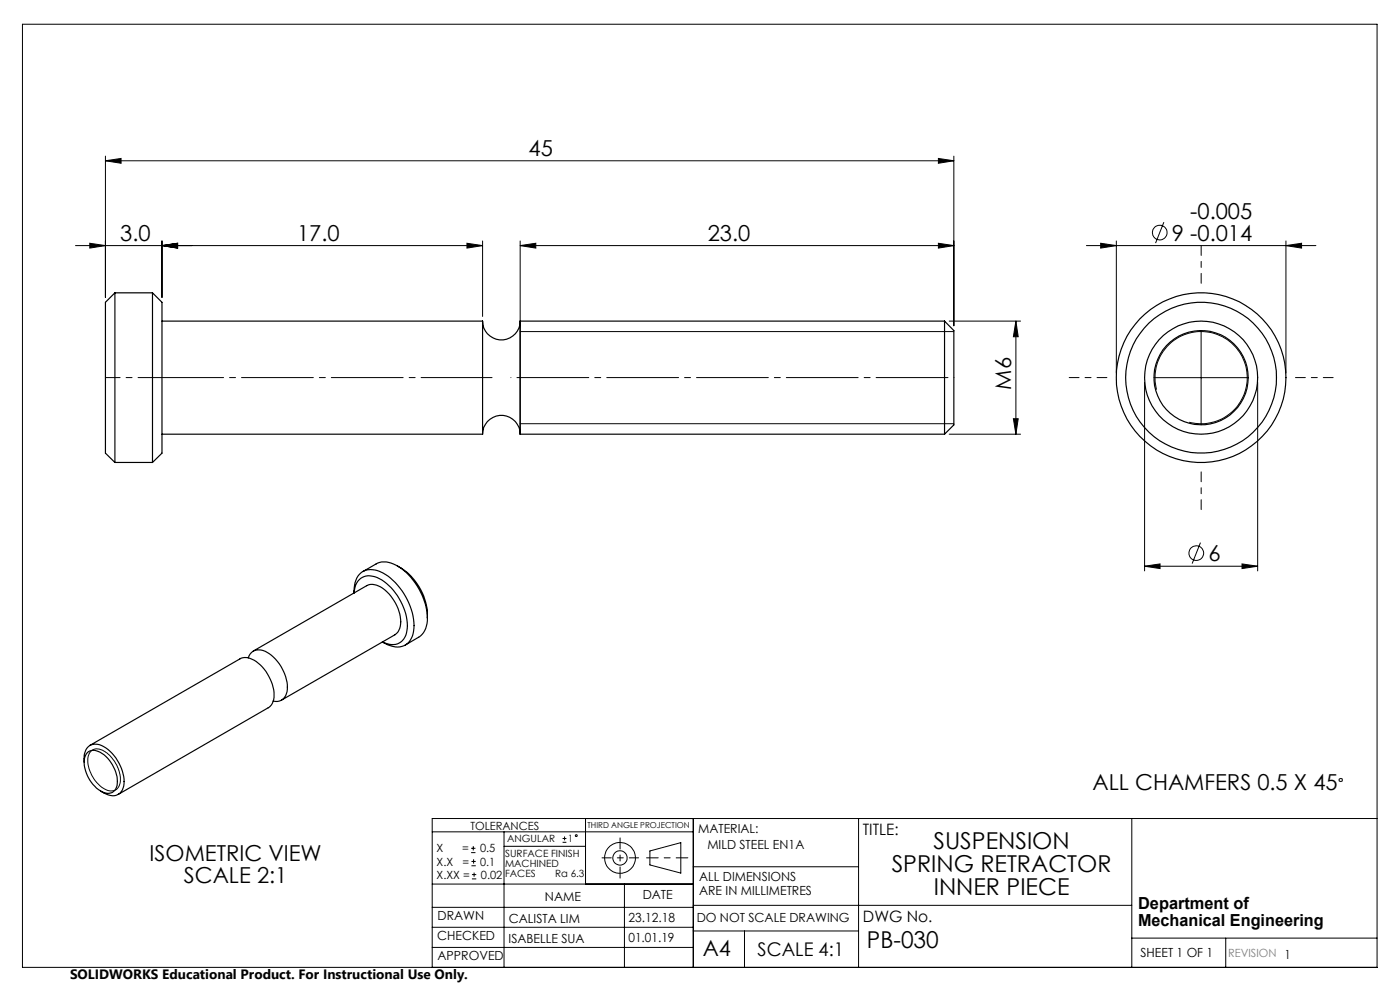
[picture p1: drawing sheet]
<svg xmlns="http://www.w3.org/2000/svg" width="297mm" height="210mm" viewBox="0 0 297 210" stroke-linecap="round" stroke-linejoin="round" font-family="sans-serif">
<g fill="none" stroke="#000" stroke-width=".21">
<path d="M4.8 5.1h287.3v200.1h-287.3zM22.4 34.1l3.3-.5v1zM22.4 33.1v30M22.4 34.1h180M199.1 33.6l3.3 .5-3.3 .5zM202.4 33.1v36M16 52.1h86.4M19 51.6l3.4 .5-3.4 .5zM34.4 52.1l3.3-.5v1zM34.4 51.1v12M99.1 51.6l3.3 .5-3.3 .5zM102.4 51.1v16"/>
<path d="M110.3 52.1l3.4-.5v1zM110.3 52.1h92.1M110.3 51.1v18.2M199.1 51.6l3.3 .5-3.3 .5zM230.5 52.1h48.7M233.5 51.6l3.3 .5-3.3 .5zM236.8 51.1v28M246.9 47.1l-1.8 4.5M272.8 52.1l3.3-.5v1zM272.8 51.1v28M110.3 70.3h92.1M201.4 68.1h15.1"/>
<path d="M215.5 68.1v24M215.5 68.1l.5 3.3h-1zM254.8 70.1v20M110.3 89.9h92.1M201.4 92.1h15.1M215 88.8h1l-.5 3.3zM242.8 81.1v40M244.8 80.1h20M245.4 82.6a9.8 9.8 0 0 1 8.5-12.2 9.8 9.8 0 0 1 10.6 10.6 9.8 9.8 0 0 1-12.2 8.6M266.8 81.1v40M254.7 115.1l-1.8 4.4M263.5 119.6l3.3 .5-3.3 .5z"/>
<path d="M242.8 120.1l3.3-.5v1zM242.8 120.1h24M19.4 159.3a2.69 2.69 0 0 1 3.4 .5 7 7 0 0 1 2.5 6.8 2.13 2.13 0 0 1-3.4 .6 7.2 7.2 0 0 1-3.1-6.9zM91.7 176.5h55.4M99.9 179.9h1M100.4 179.5v.9M106.9 176.5v28.7M106.9 179.5h17.3M119.3 178.7h.9M119.3 177.9h.9M119.8 177.4v.9M124.2 173.6v13.9"/>
<path d="M147.1 173.6v31.6M182.1 173.6v31.6M240.1 173.6v31.6M292.1 173.6h-200.4v31.6M91.7 196.7h55.4M91.7 192.5h55.4M91.7 187.5h55.4M99.9 180.9h1M100 183.6h.9M100 182.7h.9M100.1 186.4h.9M100.1 185.5h.9"/>
<path d="M100.5 182.3v.9M100.6 185.1v.9M132.5 187.5v17.7M137.9 180.5l6.5-1.8v6.5l-6.5-1.7zM147.1 183.9h35M147.1 197.5h35M147.1 192h93M157.9 197.5v7.7M240.1 199h52M260 199v6.2M91.7 201h55.4"/>
<circle cx="246" cy="49.3" r="1.55"/>
<circle cx="253.8" cy="117.3" r="1.56"/>
<circle cx="122.2" cy="177.3" r=".2"/>
<circle cx="131.5" cy="182" r="1.52"/>
<circle cx="131.5" cy="182" r="3.3"/>
</g>
<path d="M145.9 182h-8.7" fill="none" stroke="#000" stroke-width=".21" stroke-dasharray="15.2 1.3 1.3 1.3" stroke-dashoffset="12.8"/>
<path d="M131.5 177.7v8.6" fill="none" stroke="#000" stroke-width=".21" stroke-dasharray="15.2 1.3 1.3 1.3" stroke-dashoffset="12.9"/>
<path d="M127.7 182h7.8" fill="none" stroke="#000" stroke-width=".21" stroke-dasharray="15.2 1.3 1.3 1.3" stroke-dashoffset="13.3"/>
<path d="M104.4 80.1h-72" fill="none" stroke="#000" stroke-width=".21" stroke-dasharray="15.2 1.3 1.3 1.3" stroke-dashoffset=".2"/>
<path d="M202.4 80.1h-94" fill="none" stroke="#000" stroke-width=".21" stroke-dasharray="15.2 1.3 1.3 1.3" stroke-dashoffset="-1.3"/>
<path d="M32.4 80.1h-10" fill="none" stroke="#000" stroke-width=".21" stroke-dasharray="15.2 1.3 1.3 1.3" stroke-dashoffset="12.1"/>
<path d="M254.8 60.1v-8M234.8 80.1h-8M274.8 80.1h8M254.8 100.1v8" fill="none" stroke="#000" stroke-width=".21" stroke-dasharray="15.2 1.3 1.3 1.3" stroke-dashoffset="13.1"/>
<g fill="none" stroke="#000" stroke-width=".25">
<path d="M24.4 62.1v36M24.4 62.1l-2 2v32l2 2M24.4 62.1h7.9M32.3 62.1v36M32.3 62.1l2.1 2v32l-2.1 2M34.4 68.1h68M102.4 68.1a4 4 0 0 0 4 4 4 4 0 0 0 3.9-4M102.4 68.1v24M110.3 68.1v24M110.3 68.1h90.1M200.4 68.1v24M200.4 68.1l2 2v20l-2 2"/>
<path d="M24.4 98.1h7.9M34.4 92.1h68M102.4 92.1a4 4 0 0 1 4-4 4 4 0 0 1 3.9 4M110.3 92.1h90.1M52.7 139.6a2.39 2.39 0 0 1 3.6-1.4 9.1 9.1 0 0 1 4.6 8.5 2.35 2.35 0 0 1-2.9 2M53.7 138.1l24.1-13.9a3.7 3.7 0 0 1 4.3 1.3 8.5 8.5 0 0 1 2.7 7.8l-.3 .7-.7 .6-24.1 13.9M75.1 125.8a4.7 4.7 0 0 1 2.2-4.7 5.2 5.2 0 0 1 5 1.1 13.8 13.8 0 0 1 5.4 11.7 3.6 3.6 0 0 1-5.4 2.9l-1.2-.6M75.1 125.8a3.3 3.3 0 0 1 4.9-3.3 12 12 0 0 1 6.3 11.3 3.2 3.2 0 0 1-4.8 2.5l-.4-.1M77 121.2l2.8-1.6a4.5 4.5 0 0 1 4.8 .6 14.1 14.1 0 0 1 6.1 10.9M84.3 120a12.3 12.3 0 0 1 6.4 11.1M90.7 131.1a4.4 4.4 0 0 1-1.9 4.1l-2.8 1.6M18.5 159.7a2.38 2.38 0 0 1 3.2 .1 7.2 7.2 0 0 1 3 7.2 2.03 2.03 0 0 1-3 1 7.4 7.4 0 0 1-3.7-7.4z"/>
<path d="M19.1 158.1l31.8-18.3a3.4 3.4 0 0 1 3.9 .9 9.2 9.2 0 0 1 3.3 7.7l-.5 1.1-.6 .6-31.9 18.4M17.9 161.7a3.5 3.5 0 0 1 1.3-3.7 3.9 3.9 0 0 1 4.2 1.4 8.9 8.9 0 0 1 2.8 7.3 2.42 2.42 0 0 1-3.7 1.7l-1.1-.6"/>
<circle cx="254.8" cy="80.1" r="16"/>
<circle cx="254.8" cy="80.1" r="10"/>
<circle cx="254.8" cy="80.1" r="18"/>
<circle cx="254.8" cy="80.1" r="12"/>
</g>
<g fill="#000">
<path d="M233.5 51.6l3.3 .5-3.3 .5zM272.8 52.1l3.3-.5v1zM242.8 120.1l3.3-.5v1zM263.5 119.6l3.3 .5-3.3 .5zM22.4 34.1l3.3-.5v1zM199.1 33.6l3.3 .5-3.3 .5zM19 51.6l3.4 .5-3.4 .5zM34.4 52.1l3.3-.5v1zM110.3 52.1l3.4-.5v1zM199.1 51.6l3.3 .5-3.3 .5zM34.4 52.1l3.3-.5v1zM99.1 51.6l3.3 .5-3.3 .5z"/>
<path d="M215.5 68.1l.5 3.3h-1zM215 88.8h1l-.5 3.3z"/>
</g>
<g font-size="4.9">
<text x="189.2" y="184.9">SPRING RETRACTOR</text>
<text x="198" y="180">SUSPENSION</text>
<text x="198.1" y="189.9">INNER PIECE</text>
<text x="183.9" y="201">PB-030</text>
</g>
<g font-size="4.7">
<text x="112.1" y="33.1">45</text>
<text x="252.5" y="46.6">-0.005</text>
<text x="25.5" y="51.1">3.0</text>
<text x="63" y="51.1">17.0</text>
<text x="150.1" y="51.1">23.0</text>
<text x="248.6" y="51">9 -0.014</text>
<text x="214.5" y="82.6" transform="rotate(-90 214.5 82.6)">M6</text>
<text x="256.4" y="119">6</text>
<text x="231.8" y="167.6">ALL CHAMFERS 0.5 X 45</text>
<text x="31.7" y="182.7">ISOMETRIC VIEW</text>
<text x="39" y="187.2">SCALE 2:1</text>
<text x="149.1" y="202.9">A4</text>
</g>
<text font-size="4" x="160.7" y="202.8">SCALE 4:1</text>
<text font-size="3.9" x="283.8" y="167.6">°</text>
<g font-size="3.5">
<text x="241.4" y="192.8">Department of</text>
<text x="241.4" y="196.3">Mechanical Engineering</text>
</g>
<g font-size="3.3">
<text x="183" y="177.2">TITLE:</text>
<text x="183.1" y="195.7">DWG No.</text>
</g>
<text font-size="2.9" x="14.9" y="207.6">SOLIDWORKS Educational Product. For Instructional Use Only.</text>
<g font-size="2.7">
<text x="148.1" y="176.7">MATERIAL:</text>
<text x="150.1" y="180.1">MILD STEEL EN1A</text>
<text x="115.6" y="191">NAME</text>
<text x="136.3" y="190.8">DATE</text>
<text x="148.3" y="186.8">ALL DIMENSIONS</text>
<text x="148.3" y="189.8">ARE IN MILLIMETRES</text>
<text x="92.8" y="195.2">DRAWN</text>
<text x="107.9" y="195.7">CALISTA LIM</text>
<text x="133.3" y="195.6">23.12.18</text>
<text x="147.8" y="195.7">DO NOT SCALE DRAWING</text>
<text x="92.8" y="199.3">CHECKED</text>
<text x="92.8" y="203.6">APPROVED</text>
<text x="107.9" y="199.9">ISABELLE SUA</text>
<text x="133.3" y="199.8">01.01.19</text>
<text x="242" y="203">SHEET 1 OF 1</text>
</g>
<g font-size="2.4">
<text x="99.8" y="176">TOLERANCES</text>
<text x="92.6" y="180.8">X</text>
<text x="92.6" y="183.6">X.X</text>
<text x="98" y="180.8">=</text>
<text x="98.1" y="183.6">=</text>
<text x="101.8" y="180.8">0.5</text>
<text x="101.9" y="183.6">0.1</text>
<text x="92.6" y="186.4">X.XX =</text>
<text x="102" y="186.4">0.02</text>
</g>
<text font-size="2.4" fill="#808080" x="260.6" y="203">REVISION 1</text>
<g font-size="2.1">
<text x="107.6" y="178.6">ANGULAR</text>
<text x="120.5" y="178.6">1</text>
<text x="107.2" y="181.8">SURFACE FINISH</text>
<text x="107.2" y="183.9">MACHINED</text>
<text x="107.2" y="186">FACES</text>
<text x="117.8" y="186">Ra 6.3</text>
</g>
<text font-size="1.7" x="124.6" y="175.7">THIRD ANGLE PROJECTION</text>
</svg>
